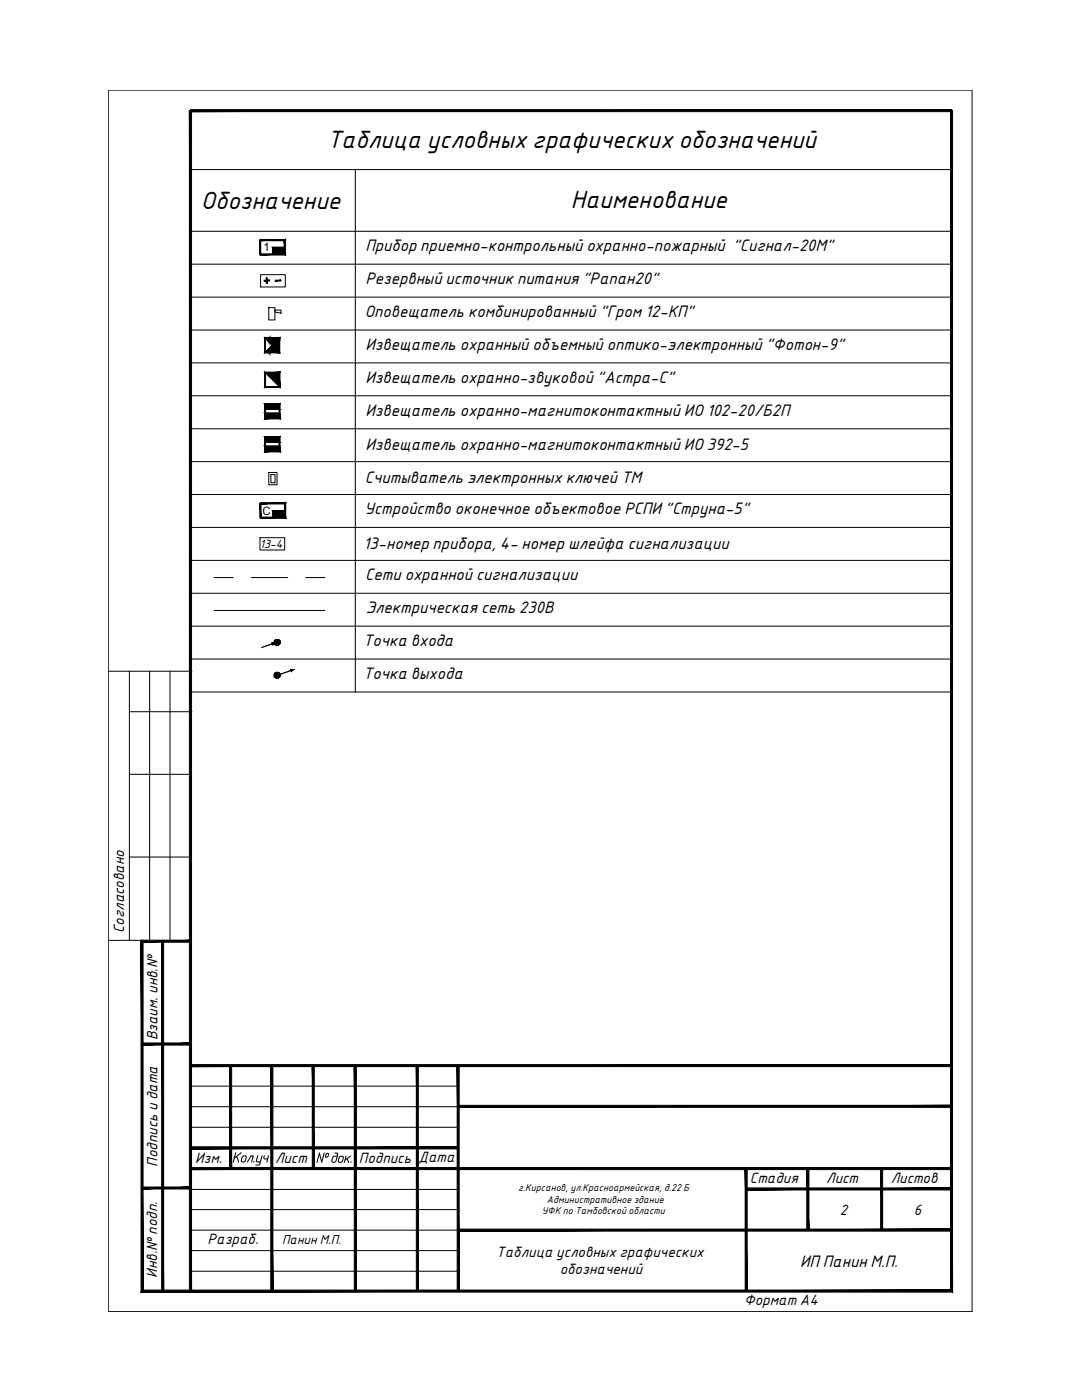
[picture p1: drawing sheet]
<svg xmlns="http://www.w3.org/2000/svg" width="216mm" height="279mm" viewBox="0 0 216 279" stroke-linecap="round" stroke-linejoin="round" font-family="sans-serif">
<!-- layer: DESC -->
<g fill="none" stroke="#000" stroke-width=".2">
<path d="M21.6 18h172.4v243.8h-172.4zM38.1 33.8h151.8v150.3M70.9 33.8v104.3M38 46.2h151.9M38.1 59.3h151.8M38.1 52.7h151.8M52 54.8h4.9v2.5h-4.9zM54.4 50.8h.1M56.8 49.4h-2.4v1.4M38 79h151.9M38.1 65.9h151.8M38.1 72.4h151.8"/>
<path d="M53.6 61.4h1.3v2.5h-1.3zM54.9 61.9h1.2v.6l-1.2-.2zM38.1 98.7h151.8M38.1 85.6h151.8M38.1 92.1h151.8M52.9 80.6h2.9v1.1h-2.9zM52.9 82.4h2.9v1.1h-2.9zM52.9 87.2h2.9v1.1h-2.9zM52.9 89h2.9v1.1h-2.9zM53.6 94.3h1.7v2.4h-1.7zM54.1 94.7h.8v1.6h-.8zM38.1 118.4h151.8"/>
<path d="M38.1 111.8h151.8M38.1 105.3h151.8M42.7 115.3h3.8M50.2 115.3h7.2M51.9 107.3h4.9v2.5h-4.9zM54.4 103.3h.1M56.9 101.9h-2.5v1.4M61 115.3h3.8M21.8 134h16.5M25.8 134v53.6M29.9 134v53.6M33.9 134v53.6"/>
<path d="M38.1 125h151.8M38.1 131.5h151.8M38.1 138.1h151.8M42.7 121.8h22.1M25.8 142h12.5M25.8 154.5h12.2M25.8 171h12.2M28.5 187.7h-6.7M38.1 216.8h53.3M38.1 220.9h53.3M38.2 237.4h53.1M38.2 225h53.3"/>
<path d="M91.4 237.3h.1M38 253.7h53.4M38.1 245.5h53.3M38.1 249.6h53.3M38.1 241.4h53.3"/>
</g>
<g fill="#000" stroke="#000" stroke-width=".2">
<path d="M53 74.5h2.7v2.6z"/>
<path d="M38 21.9v.4l151.9-.4zM38 22.3l151.9-.4v.4z"/>
<path d="M189.7 22.1l.4 235.8v-235.8zM189.7 22.1l.4 235.8-.4-.4zM28.1 257.9h162l-.4-.4zM28.5 257.5h161.2l-161.6 .4zM28.1 187.7v70.2l.4-.4zM28.1 187.7h.4v69.8z"/>
<path d="M51.9 47.8v.2l5.1-.2zM51.9 48l5.1-.2-.3 .2zM57 47.8l-.3 .2 .3 2.9zM56.7 48l.3 2.9-.3-.2zM51.9 50.9h5.1l-.3-.2zM51.9 50.7h4.8l-4.8 .2z"/>
<path d="M51.8 47.9l.2 2.9v-2.9zM51.8 47.9l.2 2.9h-.2z"/>
<path d="M52.7 55.9v.2l1.1-.2zM52.7 56.1l1.1-.2v.2z"/>
<path d="M53.1 55.4l.2 1.1v-1.1zM53.1 55.4l.2 1.1h-.2z"/>
<path d="M54.9 55.9v.2l1.1-.2zM54.9 56.1l1.1-.2v.2z"/>
<path d="M54.4 49.4l2.4 1.4v-1.4zM54.4 49.4l2.4 1.4h-2.4z"/>
<path d="M52.8 74.3l.2 .2 2.9-.2zM53 74.5l2.9-.2-.2 .2zM55.9 74.3l-.2 .2 .2 2.8zM55.7 74.5l.2 2.8-.2-.2zM52.8 77.3h3.1l-.2-.2zM53 77.1h2.7l-2.9 .2zM52.8 74.3v3l.2-.2zM52.8 74.3l.2 .2v2.6z"/>
<path d="M53.2 67.5h.3l-.3 .2zM53.5 67.5l-.3 .2h.3z"/>
<path d="M53.4 67.5h.2l-.2 .4zM53.6 67.5l-.2 .4h.2z"/>
<path d="M53.5 70v.3h-.2zM53.3 70v.3l.2-.3z"/>
<path d="M53.6 67.5h.2l-.2 .6zM53.8 67.5l-.2 .6h.2z"/>
<path d="M53.6 69.9v.4h-.2zM53.4 69.9v.4l.2-.4z"/>
<path d="M53.8 67.5h.2l-.2 .8zM54 67.5l-.2 .8h.2z"/>
<path d="M53.8 69.7v.6h-.2zM53.6 69.7v.6l.2-.6z"/>
<path d="M54 67.5h.2l-.2 1zM54.2 67.5l-.2 1h.2z"/>
<path d="M54 69.5v.8h-.2zM53.8 69.5v.8l.2-.8z"/>
<path d="M54.2 67.5h.1l-.1 1.1zM54.3 67.5l-.1 1.1h.1z"/>
<path d="M54.2 69.3v1h-.2zM54 69.3v1l.2-1z"/>
<path d="M54.3 67.5h.2l-.2 2.7zM54.5 67.5l-.2 2.7h.2z"/>
<path d="M54.3 69.1v1.1h-.1zM54.2 69.1v1.1l.1-1.1z"/>
<path d="M54.3 68.8l.2 .2-1.5 1.2zM53 70.2l.1 .2 1.4-1.4z"/>
<path d="M53.1 67.4l1.4 1.4-.2 .1zM53.1 67.4l-.1 .2 1.3 1.3z"/>
<path d="M54.5 67.5h.2l-.2 2.7zM54.7 67.5l-.2 2.7h.2z"/>
<path d="M54.7 67.5h.2l-.2 2.7zM54.9 67.5l-.2 2.7h.2z"/>
<path d="M54.9 67.5h.2l-.2 2.7zM55.1 67.5l-.2 2.7h.2z"/>
<path d="M55 67.5h.3l-.2 2.7zM55.3 67.5l-.2 2.7h.2z"/>
<path d="M55.3 67.5h.1l-.1 2.7zM55.4 67.5l-.1 2.7h.1z"/>
<path d="M55.4 67.5h.2l-.2 2.7zM55.6 67.5l-.2 2.7h.2z"/>
<path d="M55.8 67.3v3.1l-.2-.2zM55.8 67.3l-.2 .2v2.7zM52.8 67.4l3-.1-.2 .2zM52.8 67.4l.2 .2 2.6-.1zM52.8 67.4l.2 .2-.2 2.8zM53 67.6l-.2 2.8 .2-.2zM52.8 70.4l.2-.2 2.8 .2zM53 70.2l2.8 .2-.2-.2z"/>
<path d="M52.9 80.6v.1l3-.1zM52.9 80.7l3-.1-.2 .1zM55.9 80.6l-.2 .1 .2 2.9zM55.7 80.7l.2 2.9-.2-.2zM52.8 83.6h3.1l-.2-.2zM52.8 83.6l.2-.2h2.7zM52.8 80.6v3l.2-.2zM52.8 80.6h.2v2.8z"/>
<path d="M52.9 87.1v.2l3-.2zM52.9 87.3l3-.2-.2 .2zM55.9 87.1l-.2 .2 .2 2.9zM55.7 87.3l.2 2.9-.2-.2zM52.8 90.2h3.1l-.2-.2zM52.8 90.2l.2-.2h2.7zM52.8 87.2v3l.2-.2zM52.8 87.2h.2v2.8z"/>
<path d="M52.9 80.6l2.9 1.1v-1.1zM52.9 80.6l2.9 1.1h-2.9z"/>
<path d="M52.9 82.4l2.9 1.1v-1.1zM52.9 82.4l2.9 1.1h-2.9z"/>
<path d="M52.9 87.2l2.9 1.1v-1.1zM52.9 87.2l2.9 1.1h-2.9z"/>
<path d="M52.9 89l2.9 1.1v-1.1zM52.9 89l2.9 1.1h-2.9z"/>
<path d="M52 100.3v.3l5-.3zM52 100.6l5-.3-.2 .3zM57 100.3l-.2 .3 .2 2.8zM56.8 100.6l.2 2.8-.2-.2zM52 103.4h5l-.2-.2zM52 103.2h4.8l-4.8 .2z"/>
<path d="M51.9 100.4l.2 2.9v-2.9zM51.9 100.4l.2 2.9h-.2z"/>
<path d="M54.4 101.9l2.5 1.4v-1.4zM54.4 101.9l2.5 1.4h-2.5z"/>
<path d="M28.2 187.6v.4l10-.4zM28.2 188l10-.4v.4z"/>
<path d="M28.3 208.1v.5l9.9-.5zM28.3 208.6l9.9-.5v.5z"/>
<path d="M38.1 212.5v.4l151.8-.4zM38.1 212.9l151.8-.4v.4z"/>
<path d="M54 212.7l.5 45.1v-45.1zM54 212.7l.5 45.1h-.5z"/>
<path d="M70.7 212.7l.4 45.1v-45.1zM70.7 212.7l.4 45.1h-.4z"/>
<path d="M83.1 212.8l.4 44.9v-44.9zM83.1 212.8l.4 44.9h-.4z"/>
<path d="M91.2 212.7l.4 45.1v-45.1zM91.2 212.7l.4 45.1h-.4z"/>
<path d="M28.3 236.9v.4l9.9-.4zM28.3 237.3l9.9-.4v.4z"/>
<path d="M38.1 228.9v.4l53.3-.4zM38.1 229.3l53.3-.4v.4z"/>
<path d="M38.4 233v.4l151.5-.4zM38.4 233.4l151.5-.4v.4z"/>
<path d="M45.8 212.7v20.3h.4zM45.8 212.7h.4v20.3z"/>
<path d="M62.3 212.7v20.5h.4zM62.3 212.7h.4v20.5z"/>
<path d="M91.4 220.6v.4l98.5-.4zM91.4 221l98.5-.4v.4z"/>
<path d="M148.9 237.1v.4l41-.4zM148.9 237.5l41-.4v.4z"/>
<path d="M148.7 233.2l.4 24.5v-24.5zM148.7 233.2l.4 24.5h-.4z"/>
<path d="M161 233.2l.4 12.3v-12.3zM161 233.2l.4 12.3h-.4z"/>
<path d="M175.7 233.2l.4 12.3v-12.3zM175.7 233.2l.4 12.3h-.4z"/>
<path d="M32.3 187.7v69.9h.4zM32.3 187.7h.4v69.9z"/>
<path d="M37.8 22.1v235.6h.4zM37.8 22.1h.4v235.6z"/>
<path d="M91.4 245.3v.4l98.5-.4zM91.4 245.7l98.5-.4v.4z"/>
</g>
<g fill="#000">
<path d="M52.6 230.6h.2v.6h.5l.2-.6h.2l-.4 1.4-.2-.1 .2-.5h-.5l-.3-.3zM69 230.7h.1l-.1 .6 .8-.7 .2 .1-.6 .6 .2 .8-.4-.7-.3 .2-.1 .4h-.2z"/>
<circle cx="70.1" cy="231.9" r=".14"/>
</g>
<!-- layer: BLK_12_THHN -->
<g fill="#000" stroke="#000" stroke-width=".2">
<path d="M54.3 128.3h.5zM54.3 128.3l.1 .2 .4-.2z"/>
<path d="M54.4 128.5l.4-.2zM54.4 128.5v.2l.2-.2z"/>
<path d="M55.3 127.6h.2zM55.2 127.6h.3z"/>
<path d="M55.3 134.2h.2zM55.2 134.2h.3z"/>
<path d="M55.2 127.6l.4 .1zM55 127.7h.6z"/>
<path d="M55.2 128.7h.3zM55.2 128.7h.2z"/>
<path d="M55.2 134.2l.4 .1zM55 134.3h.6z"/>
<path d="M55.2 135.3h.3zM55.2 135.3h.2z"/>
<path d="M55 127.7h.6zM55 127.7h.6z"/>
<path d="M55 128.7h.6zM55 128.7h.5z"/>
<path d="M55 134.3h.6zM55 134.3h.6z"/>
<path d="M55 135.3h.6zM55 135.3h.5z"/>
<path d="M55 127.7l.7 .1zM55 127.7l.7 .1h-.8z"/>
<path d="M55 128.6h.6zM55 128.6l.6 .1z"/>
<path d="M55 134.3l.7 .1zM54.9 134.4h.8z"/>
<path d="M55 135.2h.6zM55 135.2l.6 .1z"/>
<path d="M54.9 127.8l.9 .1zM54.9 127.8l.9 .1h-1z"/>
<path d="M54.9 128.6h.8zM54.9 128.6h.7z"/>
<path d="M54.9 134.4l.9 .1zM54.9 134.4l.9 .1h-1z"/>
<path d="M54.9 135.1h.8zM54.9 135.1l.7 .1z"/>
<path d="M54.8 127.9l1 .1zM54.8 127.9l1 .1z"/>
<path d="M54.8 128.5h1zM54.8 128.5l.9 .1z"/>
<path d="M54.8 134.5h1zM54.8 134.5h1z"/>
<path d="M54.8 135.1h1zM54.8 135.1h.9z"/>
<path d="M54.8 128l1.1 .1-.1-.1zM54.8 128l1.1 .1h-1.1z"/>
<path d="M54.8 128.4l1 .1v-.1zM54.8 128.4l1 .1h-1z"/>
<path d="M54.8 134.5l1.1 .2-.1-.2zM54.8 134.5l1.1 .2h-1.1z"/>
<path d="M54.8 135h1zM54.8 135l1 .1z"/>
<path d="M54.8 128.1l1.1 .1v-.1zM54.8 128.1l1.1 .1h-1.2z"/>
<path d="M54.7 128.2l1.2 .1v-.1zM54.7 128.2l1.2 .1h-1.1z"/>
<path d="M54.8 128.3h1.1zM54.8 128.3l1 .1z"/>
<path d="M54.8 134.7l1.1 .1v-.1zM54.8 134.7l1.1 .1h-1.2z"/>
<path d="M54.7 134.8l1.2 .1v-.1zM54.7 134.8l1.2 .1h-1.1z"/>
<path d="M54.8 134.9l1 .1 .1-.1zM54.8 134.9l1 .1h-1z"/>
<path d="M58 133.6l.5 .1zM58.1 133.7v.1l.4-.1z"/>
<path d="M58.1 133.8l.4-.1zM58.1 133.8l.1 .2 .1-.2z"/>
</g>
<g fill="none" stroke="#000" stroke-width=".25">
<path d="M54.8 128.3l-.4 .4-.1-.4h.5l-2.6 .9M58.2 134l-.2-.4 .5 .1-2.5 .8"/>
<circle cx="55.3" cy="128.2" r=".56"/>
<circle cx="55.3" cy="134.8" r=".56"/>
</g>
<g font-size="4.8">
<text x="65.2" y="29.5">Таблица условных графических обозначений</text>
<text x="40.1" y="41.8">Обозначение</text>
<text x="113.9" y="41.5">Наименование</text>
</g>
<g font-size="3.2">
<text x="72.9" y="50.1">Прибор приемно-контрольный охранно-пожарный &quot;Сигнал-20М&quot;</text>
<text x="72.9" y="56.7">Резервный источник питания &quot;Рапан20&quot;</text>
<text x="72.8" y="63.3">Оповещатель комбинированный &quot;Гром 12-КП&quot;</text>
<text x="72.9" y="69.8">Извещатель охранный объемный оптико-электронный &quot;Фотон-9&quot;</text>
<text x="72.9" y="76.4">Извещатель охранно-звуковой &quot;Астра-С&quot;</text>
<text x="72.9" y="82.9">Извещатель охранно-магнитоконтактный ИО 102-20/Б2П</text>
<text x="72.9" y="89.8">Извещатель охранно-магнитоконтактный ИО 392-5</text>
<text x="72.8" y="96.4">Считыватель электронных ключей ТМ</text>
<text x="72.7" y="102.7">Устройство оконечное объектовое РСПИ &quot;Струна-5&quot;</text>
<text x="72.6" y="109.6">13-номер прибора, 4- номер шлейфа сигнализации</text>
<text x="72.9" y="115.8">Сети охранной сигнализации</text>
<text x="73" y="122.3">Электрическая сеть 230В</text>
<text x="72.4" y="128.9">Точка входа</text>
<text x="72.4" y="135.4">Точка выхода</text>
<text x="159.6" y="252.9">ИП Панин М.П.</text>
</g>
<g font-size="2.9">
<text x="24.8" y="186.3" transform="rotate(-90 24.8 186.3)">Cогласовано</text>
<text x="31.4" y="207.7" transform="rotate(-90 31.4 207.7)">Взаим. инв.№</text>
<text x="31.4" y="232.9" transform="rotate(-90 31.4 232.9)">Подпись и дата</text>
<text x="38.9" y="232.1">Изм.</text>
<text x="46.2" y="232">Кол.уч</text>
<text x="54.9" y="232.1">Лист</text>
<text x="62.9" y="232.1">№ док.</text>
<text x="71.6" y="232.1">Подпись</text>
<text x="83.5" y="231.9">Дата</text>
<text x="149.6" y="236.2">Стадия</text>
<text x="164.9" y="236.2">Лист</text>
<text x="177.7" y="236.2">Листов</text>
<text x="167.6" y="242.4">2</text>
<text x="182.3" y="242.4">6</text>
<text x="41.4" y="248.3">Разраб.</text>
<text x="99" y="250.9">Таблица условных графических</text>
<text x="31.4" y="255" transform="rotate(-90 31.4 255)">Инв.№ подп.</text>
<text x="111.7" y="254.3">обозначений</text>
<text x="148.5" y="260.4">Формат А4</text>
</g>
<text font-size="2.5" x="56.3" y="248.3">Панин М.П.</text>
<g font-size="2.3">
<text x="52.6" y="50.2">1</text>
<text x="52.4" y="102.7">C</text>
<text x="51.8" y="109.4">13-4</text>
</g>
<g font-size="1.9">
<text x="103.4" y="237.7">г.Кирсанов, ул.Красноармейская, д.22 Б</text>
<text x="108.1" y="242.3">УФК по Тамбовской области</text>
<text x="109.1" y="240">Административное здание</text>
</g>
</svg>
